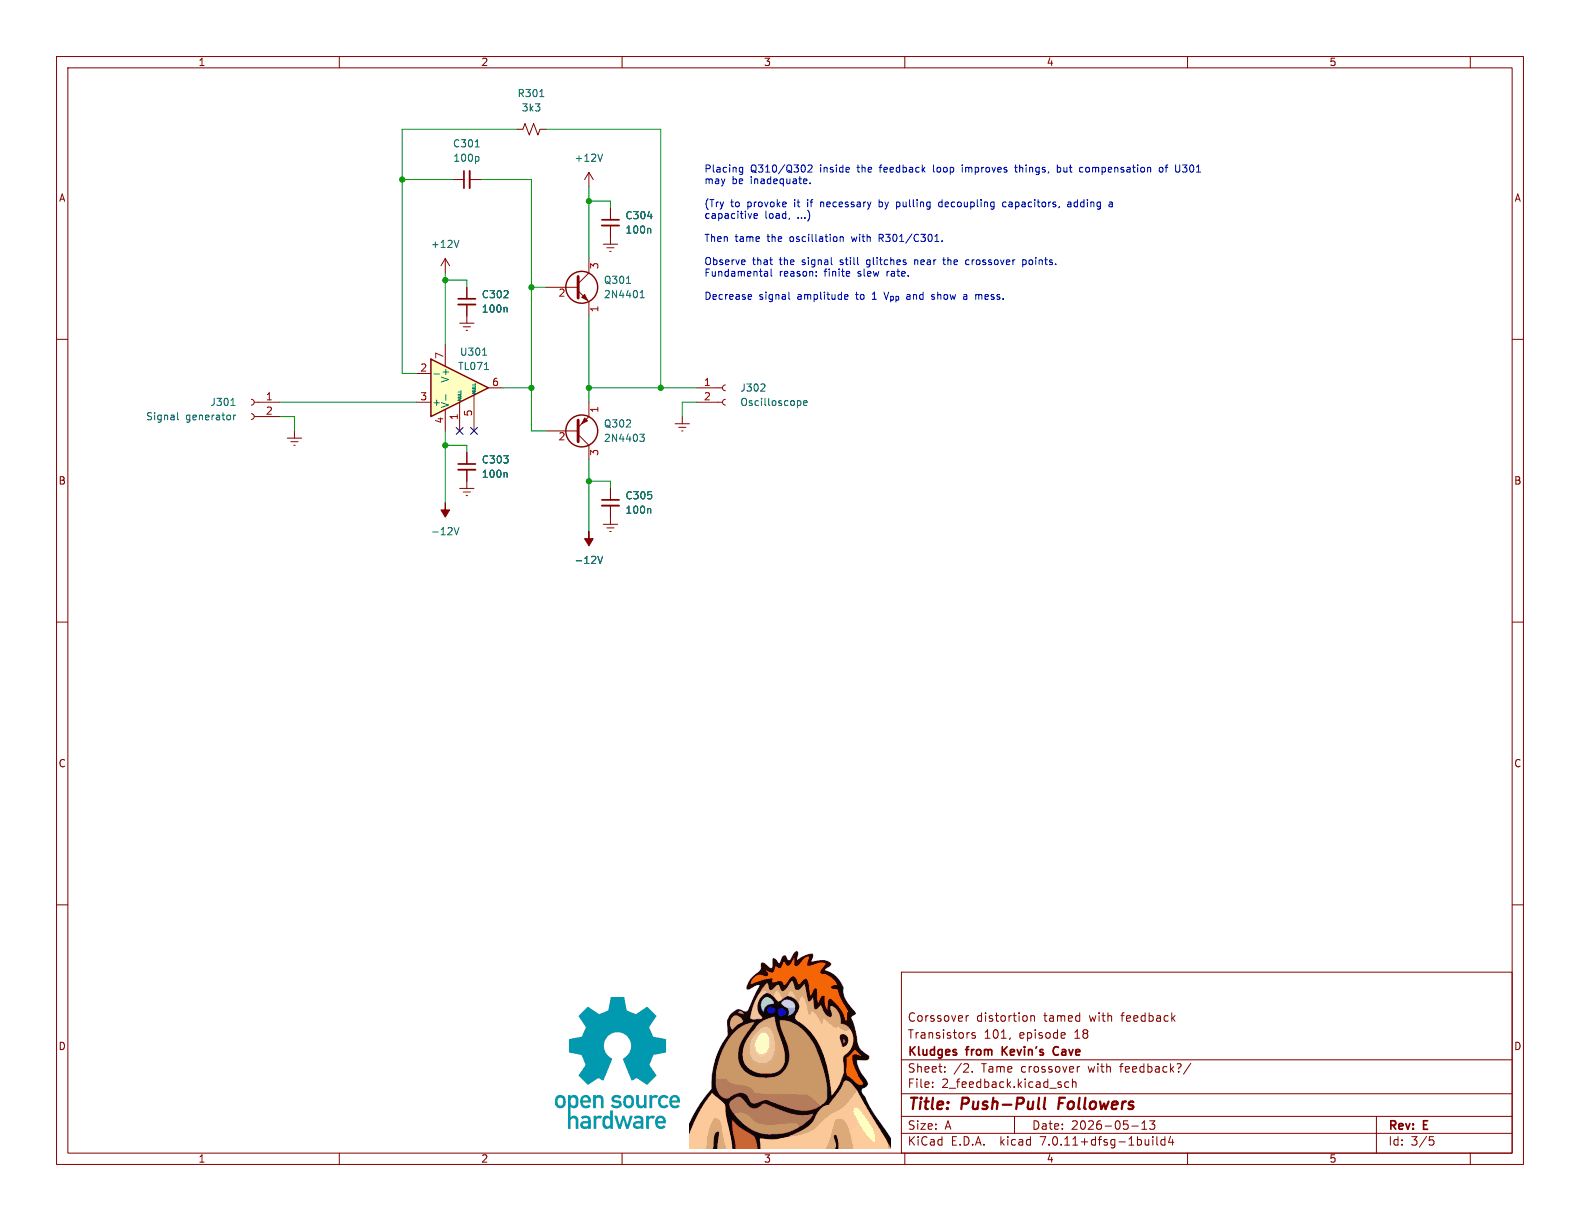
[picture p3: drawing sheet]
(kicad_sch (version 20230121) (generator eeschema)

 (paper "A")

 (title_block
  (title "Push-Pull Followers")
  (date "2026-05-13")
  (rev "E")
  (company "Kludges from Kevin's Cave")
  (comment 1 "Transistors 101, episode 18")
  (comment 2 "Corssover distortion tamed with feedback"))

 (lib_symbols
  (symbol "Connector:Conn_01x02_Socket" (pin_names (offset 1.016) hide) (in_bom yes) (on_board yes)
   (property "Reference" "J" (at 0 2.54 0) (effects (font (size 1.27 1.27))))
   (property "Value" "Conn_01x02_Socket" (at 0 -5.08 0) (effects (font (size 1.27 1.27))))
   (property "Footprint" "" (at 0 0 0) (effects (font (size 1.27 1.27)) hide))
   (property "Datasheet" "~" (at 0 0 0) (effects (font (size 1.27 1.27)) hide))
   (property "ki_locked" "" (at 0 0 0) (effects (font (size 1.27 1.27))))
   (symbol "Conn_01x02_Socket_1_1"
    (arc (start 0 -2.032) (mid -0.5058 -2.54) (end 0 -3.048) (stroke (width 0.1524) (type default)) (fill (type none)))
    (polyline (pts (xy -1.27 -2.54) (xy -0.508 -2.54)) (stroke (width 0.1524) (type default)) (fill (type none)))
    (polyline (pts (xy -1.27 0) (xy -0.508 0)) (stroke (width 0.1524) (type default)) (fill (type none)))
    (arc (start 0 0.508) (mid -0.5058 0) (end 0 -0.508) (stroke (width 0.1524) (type default)) (fill (type none)))
    (pin passive line (at -5.08 0 0) (length 3.81) (name "Pin_1" (effects (font (size 1.27 1.27)))) (number "1" (effects (font (size 1.27 1.27)))))
    (pin passive line (at -5.08 -2.54 0) (length 3.81) (name "Pin_2" (effects (font (size 1.27 1.27)))) (number "2" (effects (font (size 1.27 1.27)))))))
  (symbol "Device:C_Small" (pin_numbers hide) (pin_names (offset 0.254) hide) (in_bom yes) (on_board yes)
   (property "Reference" "C" (at 0.254 1.778 0) (effects (font (size 1.27 1.27)) (justify left)))
   (property "Value" "C_Small" (at 0.254 -2.032 0) (effects (font (size 1.27 1.27)) (justify left)))
   (property "Footprint" "" (at 0 0 0) (effects (font (size 1.27 1.27)) hide))
   (property "Datasheet" "~" (at 0 0 0) (effects (font (size 1.27 1.27)) hide))
   (symbol "C_Small_0_1"
    (polyline (pts (xy -1.524 -0.508) (xy 1.524 -0.508)) (stroke (width 0.3302) (type default)) (fill (type none)))
    (polyline (pts (xy -1.524 0.508) (xy 1.524 0.508)) (stroke (width 0.3048) (type default)) (fill (type none))))
   (symbol "C_Small_1_1"
    (pin passive line (at 0 2.54 270) (length 2.032) (name "~" (effects (font (size 1.27 1.27)))) (number "1" (effects (font (size 1.27 1.27)))))
    (pin passive line (at 0 -2.54 90) (length 2.032) (name "~" (effects (font (size 1.27 1.27)))) (number "2" (effects (font (size 1.27 1.27)))))))
  (symbol "Device:Q_NPN_EBC" (pin_names (offset 0) hide) (in_bom yes) (on_board yes)
   (property "Reference" "Q" (at 5.08 1.27 0) (effects (font (size 1.27 1.27)) (justify left)))
   (property "Value" "Q_NPN_EBC" (at 5.08 -1.27 0) (effects (font (size 1.27 1.27)) (justify left)))
   (property "Footprint" "" (at 5.08 2.54 0) (effects (font (size 1.27 1.27)) hide))
   (property "Datasheet" "~" (at 0 0 0) (effects (font (size 1.27 1.27)) hide))
   (symbol "Q_NPN_EBC_0_1"
    (polyline (pts (xy 0.635 0.635) (xy 2.54 2.54)) (stroke (width 0) (type default)) (fill (type none)))
    (polyline (pts (xy 0.635 -0.635) (xy 2.54 -2.54) (xy 2.54 -2.54)) (stroke (width 0) (type default)) (fill (type none)))
    (polyline (pts (xy 0.635 1.905) (xy 0.635 -1.905) (xy 0.635 -1.905)) (stroke (width 0.508) (type default)) (fill (type none)))
    (polyline (pts (xy 1.27 -1.778) (xy 1.778 -1.27) (xy 2.286 -2.286) (xy 1.27 -1.778) (xy 1.27 -1.778)) (stroke (width 0) (type default)) (fill (type outline)))
    (circle (center 1.27 0) (radius 2.8194) (stroke (width 0.254) (type default)) (fill (type none))))
   (symbol "Q_NPN_EBC_1_1"
    (pin passive line (at 2.54 -5.08 90) (length 2.54) (name "E" (effects (font (size 1.27 1.27)))) (number "1" (effects (font (size 1.27 1.27)))))
    (pin passive line (at -5.08 0 0) (length 5.715) (name "B" (effects (font (size 1.27 1.27)))) (number "2" (effects (font (size 1.27 1.27)))))
    (pin passive line (at 2.54 5.08 270) (length 2.54) (name "C" (effects (font (size 1.27 1.27)))) (number "3" (effects (font (size 1.27 1.27)))))))
  (symbol "Device:Q_PNP_EBC" (pin_names (offset 0) hide) (in_bom yes) (on_board yes)
   (property "Reference" "Q" (at 5.08 1.27 0) (effects (font (size 1.27 1.27)) (justify left)))
   (property "Value" "Q_PNP_EBC" (at 5.08 -1.27 0) (effects (font (size 1.27 1.27)) (justify left)))
   (property "Footprint" "" (at 5.08 2.54 0) (effects (font (size 1.27 1.27)) hide))
   (property "Datasheet" "~" (at 0 0 0) (effects (font (size 1.27 1.27)) hide))
   (symbol "Q_PNP_EBC_0_1"
    (polyline (pts (xy 0.635 0.635) (xy 2.54 2.54)) (stroke (width 0) (type default)) (fill (type none)))
    (polyline (pts (xy 0.635 -0.635) (xy 2.54 -2.54) (xy 2.54 -2.54)) (stroke (width 0) (type default)) (fill (type none)))
    (polyline (pts (xy 0.635 1.905) (xy 0.635 -1.905) (xy 0.635 -1.905)) (stroke (width 0.508) (type default)) (fill (type none)))
    (polyline (pts (xy 2.286 -1.778) (xy 1.778 -2.286) (xy 1.27 -1.27) (xy 2.286 -1.778) (xy 2.286 -1.778)) (stroke (width 0) (type default)) (fill (type outline)))
    (circle (center 1.27 0) (radius 2.8194) (stroke (width 0.254) (type default)) (fill (type none))))
   (symbol "Q_PNP_EBC_1_1"
    (pin passive line (at 2.54 -5.08 90) (length 2.54) (name "E" (effects (font (size 1.27 1.27)))) (number "1" (effects (font (size 1.27 1.27)))))
    (pin input line (at -5.08 0 0) (length 5.715) (name "B" (effects (font (size 1.27 1.27)))) (number "2" (effects (font (size 1.27 1.27)))))
    (pin passive line (at 2.54 5.08 270) (length 2.54) (name "C" (effects (font (size 1.27 1.27)))) (number "3" (effects (font (size 1.27 1.27)))))))
  (symbol "Device:R_Small_US" (pin_numbers hide) (pin_names (offset 0.254) hide) (in_bom yes) (on_board yes)
   (property "Reference" "R" (at 0.762 0.508 0) (effects (font (size 1.27 1.27)) (justify left)))
   (property "Value" "R_Small_US" (at 0.762 -1.016 0) (effects (font (size 1.27 1.27)) (justify left)))
   (property "Footprint" "" (at 0 0 0) (effects (font (size 1.27 1.27)) hide))
   (property "Datasheet" "~" (at 0 0 0) (effects (font (size 1.27 1.27)) hide))
   (symbol "R_Small_US_1_1"
    (polyline (pts (xy 0 0) (xy 1.016 -0.381) (xy 0 -0.762) (xy -1.016 -1.143) (xy 0 -1.524)) (stroke (width 0) (type default)) (fill (type none)))
    (polyline (pts (xy 0 1.524) (xy 1.016 1.143) (xy 0 0.762) (xy -1.016 0.381) (xy 0 0)) (stroke (width 0) (type default)) (fill (type none)))
    (pin passive line (at 0 2.54 270) (length 1.016) (name "~" (effects (font (size 1.27 1.27)))) (number "1" (effects (font (size 1.27 1.27)))))
    (pin passive line (at 0 -2.54 90) (length 1.016) (name "~" (effects (font (size 1.27 1.27)))) (number "2" (effects (font (size 1.27 1.27)))))))
  (symbol "Kevin-Linear:TL071_MinusUp" (pin_names (offset 0.127)) (in_bom yes) (on_board yes)
   (property "Reference" "U" (at 0 6.35 0) (effects (font (size 1.27 1.27)) (justify left)))
   (property "Value" "TL071" (at 0 3.81 0) (effects (font (size 1.27 1.27)) (justify left)))
   (property "Footprint" "" (at 1.27 1.27 0) (effects (font (size 1.27 1.27)) hide))
   (property "Datasheet" "http://www.ti.com/lit/ds/symlink/tl081.pdf" (at 3.81 3.81 0) (effects (font (size 1.27 1.27)) hide))
   (symbol "TL071_MinusUp_0_1"
    (polyline (pts (xy -5.08 5.08) (xy 5.08 0) (xy -5.08 -5.08) (xy -5.08 5.08)) (stroke (width 0.254) (type default)) (fill (type background))))
   (symbol "TL071_MinusUp_1_1"
    (pin input line (at 0 -7.62 90) (length 5.08) (name "NULL" (effects (font (size 0.508 0.508)))) (number "1" (effects (font (size 1.27 1.27)))))
    (pin input line (at -7.62 2.54 0) (length 2.54) (name "-" (effects (font (size 1.27 1.27)))) (number "2" (effects (font (size 1.27 1.27)))))
    (pin input line (at -7.62 -2.54 0) (length 2.54) (name "+" (effects (font (size 1.27 1.27)))) (number "3" (effects (font (size 1.27 1.27)))))
    (pin power_in line (at -2.54 -7.62 90) (length 3.81) (name "V-" (effects (font (size 1.27 1.27)))) (number "4" (effects (font (size 1.27 1.27)))))
    (pin input line (at 2.54 -7.62 90) (length 6.35) (name "NULL" (effects (font (size 0.508 0.508)))) (number "5" (effects (font (size 1.27 1.27)))))
    (pin output line (at 7.62 0 180) (length 2.54) (name "~" (effects (font (size 1.27 1.27)))) (number "6" (effects (font (size 1.27 1.27)))))
    (pin power_in line (at -2.54 7.62 270) (length 3.81) (name "V+" (effects (font (size 1.27 1.27)))) (number "7" (effects (font (size 1.27 1.27)))))
    (pin no_connect line (at 0 2.54 270) (length 2.54) hide (name "NC" (effects (font (size 1.27 1.27)))) (number "8" (effects (font (size 1.27 1.27)))))))
  (symbol "power:+12V" (power) (pin_names (offset 0)) (in_bom yes) (on_board yes)
   (property "Reference" "#PWR" (at 0 -3.81 0) (effects (font (size 1.27 1.27)) hide))
   (property "Value" "+12V" (at 0 3.556 0) (effects (font (size 1.27 1.27))))
   (property "Footprint" "" (at 0 0 0) (effects (font (size 1.27 1.27)) hide))
   (property "Datasheet" "" (at 0 0 0) (effects (font (size 1.27 1.27)) hide))
   (symbol "+12V_0_1"
    (polyline (pts (xy -0.762 1.27) (xy 0 2.54)) (stroke (width 0) (type default)) (fill (type none)))
    (polyline (pts (xy 0 0) (xy 0 2.54)) (stroke (width 0) (type default)) (fill (type none)))
    (polyline (pts (xy 0 2.54) (xy 0.762 1.27)) (stroke (width 0) (type default)) (fill (type none))))
   (symbol "+12V_1_1"
    (pin power_in line (at 0 0 90) (length 0) hide (name "+12V" (effects (font (size 1.27 1.27)))) (number "1" (effects (font (size 1.27 1.27)))))))
  (symbol "power:-12V" (power) (pin_names (offset 0)) (in_bom yes) (on_board yes)
   (property "Reference" "#PWR" (at 0 2.54 0) (effects (font (size 1.27 1.27)) hide))
   (property "Value" "-12V" (at 0 3.81 0) (effects (font (size 1.27 1.27))))
   (property "Footprint" "" (at 0 0 0) (effects (font (size 1.27 1.27)) hide))
   (property "Datasheet" "" (at 0 0 0) (effects (font (size 1.27 1.27)) hide))
   (symbol "-12V_0_0"
    (pin power_in line (at 0 0 90) (length 0) hide (name "-12V" (effects (font (size 1.27 1.27)))) (number "1" (effects (font (size 1.27 1.27))))))
   (symbol "-12V_0_1"
    (polyline (pts (xy 0 0) (xy 0 1.27) (xy 0.762 1.27) (xy 0 2.54) (xy -0.762 1.27) (xy 0 1.27)) (stroke (width 0) (type default)) (fill (type outline)))))
  (symbol "power:Earth" (power) (pin_names (offset 0)) (in_bom yes) (on_board yes)
   (property "Reference" "#PWR" (at 0 -6.35 0) (effects (font (size 1.27 1.27)) hide))
   (property "Value" "Earth" (at 0 -3.81 0) (effects (font (size 1.27 1.27)) hide))
   (property "Footprint" "" (at 0 0 0) (effects (font (size 1.27 1.27)) hide))
   (property "Datasheet" "~" (at 0 0 0) (effects (font (size 1.27 1.27)) hide))
   (symbol "Earth_0_1"
    (polyline (pts (xy -0.635 -1.905) (xy 0.635 -1.905)) (stroke (width 0) (type default)) (fill (type none)))
    (polyline (pts (xy -0.127 -2.54) (xy 0.127 -2.54)) (stroke (width 0) (type default)) (fill (type none)))
    (polyline (pts (xy 0 -1.27) (xy 0 0)) (stroke (width 0) (type default)) (fill (type none)))
    (polyline (pts (xy 1.27 -1.27) (xy -1.27 -1.27)) (stroke (width 0) (type default)) (fill (type none))))
   (symbol "Earth_1_1"
    (pin power_in line (at 0 0 270) (length 0) hide (name "Earth" (effects (font (size 1.27 1.27)))) (number "1" (effects (font (size 1.27 1.27))))))))

 (junction (at 116.84 68.58) (diameter 0) (color 0 0 0 0))
 (junction (at 78.74 78.74) (diameter 0) (color 0 0 0 0))
 (junction (at 93.98 50.8) (diameter 0) (color 0 0 0 0))
 (junction (at 104.14 85.09) (diameter 0) (color 0 0 0 0))
 (junction (at 104.14 68.58) (diameter 0) (color 0 0 0 0))
 (junction (at 78.74 49.53) (diameter 0) (color 0 0 0 0))
 (junction (at 71.12 31.75) (diameter 0) (color 0 0 0 0))
 (junction (at 93.98 68.58) (diameter 0) (color 0 0 0 0))
 (junction (at 104.14 35.56) (diameter 0) (color 0 0 0 0))

 (no_connect (at 83.82 76.2))
 (no_connect (at 81.28 76.2))

 (wire (pts (xy 104.14 55.88) (xy 104.14 68.58)) (stroke (width 0) (type default)))
 (wire (pts (xy 93.98 50.8) (xy 96.52 50.8)) (stroke (width 0) (type default)))
 (wire (pts (xy 82.55 80.01) (xy 82.55 78.74)) (stroke (width 0) (type default)))
 (wire (pts (xy 116.84 68.58) (xy 123.19 68.58)) (stroke (width 0) (type default)))
 (wire (pts (xy 93.98 50.8) (xy 93.98 68.58)) (stroke (width 0) (type default)))
 (wire (pts (xy 107.95 86.36) (xy 107.95 85.09)) (stroke (width 0) (type default)))
 (wire (pts (xy 73.66 66.04) (xy 71.12 66.04)) (stroke (width 0) (type default)))
 (wire (pts (xy 82.55 78.74) (xy 78.74 78.74)) (stroke (width 0) (type default)))
 (wire (pts (xy 82.55 49.53) (xy 78.74 49.53)) (stroke (width 0) (type default)))
 (wire (pts (xy 71.12 66.04) (xy 71.12 31.75)) (stroke (width 0) (type default)))
 (wire (pts (xy 93.98 68.58) (xy 93.98 76.2)) (stroke (width 0) (type default)))
 (wire (pts (xy 104.14 68.58) (xy 116.84 68.58)) (stroke (width 0) (type default)))
 (wire (pts (xy 107.95 85.09) (xy 104.14 85.09)) (stroke (width 0) (type default)))
 (wire (pts (xy 71.12 31.75) (xy 80.01 31.75)) (stroke (width 0) (type default)))
 (wire (pts (xy 104.14 33.02) (xy 104.14 35.56)) (stroke (width 0) (type default)))
 (wire (pts (xy 104.14 85.09) (xy 104.14 93.98)) (stroke (width 0) (type default)))
 (wire (pts (xy 85.09 31.75) (xy 93.98 31.75)) (stroke (width 0) (type default)))
 (wire (pts (xy 49.53 73.66) (xy 52.07 73.66)) (stroke (width 0) (type default)))
 (wire (pts (xy 104.14 68.58) (xy 104.14 71.12)) (stroke (width 0) (type default)))
 (wire (pts (xy 107.95 36.83) (xy 107.95 35.56)) (stroke (width 0) (type default)))
 (wire (pts (xy 71.12 31.75) (xy 71.12 22.86)) (stroke (width 0) (type default)))
 (wire (pts (xy 78.74 76.2) (xy 78.74 78.74)) (stroke (width 0) (type default)))
 (wire (pts (xy 104.14 35.56) (xy 104.14 45.72)) (stroke (width 0) (type default)))
 (wire (pts (xy 120.65 71.12) (xy 120.65 73.66)) (stroke (width 0) (type default)))
 (wire (pts (xy 78.74 78.74) (xy 78.74 88.9)) (stroke (width 0) (type default)))
 (wire (pts (xy 71.12 22.86) (xy 91.44 22.86)) (stroke (width 0) (type default)))
 (wire (pts (xy 49.53 71.12) (xy 73.66 71.12)) (stroke (width 0) (type default)))
 (wire (pts (xy 116.84 22.86) (xy 116.84 68.58)) (stroke (width 0) (type default)))
 (wire (pts (xy 82.55 50.8) (xy 82.55 49.53)) (stroke (width 0) (type default)))
 (wire (pts (xy 78.74 48.26) (xy 78.74 49.53)) (stroke (width 0) (type default)))
 (wire (pts (xy 78.74 49.53) (xy 78.74 60.96)) (stroke (width 0) (type default)))
 (wire (pts (xy 96.52 76.2) (xy 93.98 76.2)) (stroke (width 0) (type default)))
 (wire (pts (xy 104.14 81.28) (xy 104.14 85.09)) (stroke (width 0) (type default)))
 (wire (pts (xy 88.9 68.58) (xy 93.98 68.58)) (stroke (width 0) (type default)))
 (wire (pts (xy 93.98 31.75) (xy 93.98 50.8)) (stroke (width 0) (type default)))
 (wire (pts (xy 123.19 71.12) (xy 120.65 71.12)) (stroke (width 0) (type default)))
 (wire (pts (xy 107.95 35.56) (xy 104.14 35.56)) (stroke (width 0) (type default)))
 (wire (pts (xy 116.84 22.86) (xy 96.52 22.86)) (stroke (width 0) (type default)))
 (wire (pts (xy 52.07 73.66) (xy 52.07 76.2)) (stroke (width 0) (type default)))

 (text "Placing Q310/Q302 inside the feedback loop improves things, but compensation of U301\nmay be inadequate.\n\n(Try to provoke it if necessary by pulling decoupling capacitors, adding a\ncapacitive load, ...)\n\nThen tame the oscillation with R301/C301.\n\nObserve that the signal still glitches near the crossover points.\nFundamental reason: finite slew rate.\n\nDecrease signal amplitude to 1 V_{pp} and show a mess." (at 124.46 53.34 0) (effects (font (size 1.27 1.27)) (justify left bottom)))

 (symbol (lib_id "power:-12V") (at 104.14 93.98 0) (mirror x) (unit 1) (in_bom yes) (on_board yes) (dnp no) (fields_autoplaced)
  (property "Reference" "#PWR0307" (at 104.14 96.52 0) (effects (font (size 1.27 1.27)) hide))
  (property "Value" "-12V" (at 104.14 99.06 0) (effects (font (size 1.27 1.27))))
  (property "Footprint" "" (at 104.14 93.98 0) (effects (font (size 1.27 1.27)) hide))
  (property "Datasheet" "" (at 104.14 93.98 0) (effects (font (size 1.27 1.27)) hide)) (pin "1"))

 (symbol (lib_id "Device:R_Small_US") (at 93.98 22.86 90) (unit 1) (in_bom yes) (on_board yes) (dnp no) (fields_autoplaced)
  (property "Reference" "R301" (at 93.98 16.51 90) (effects (font (size 1.27 1.27))))
  (property "Value" "3k3" (at 93.98 19.05 90) (effects (font (size 1.27 1.27))))
  (property "Footprint" "" (at 93.98 22.86 0) (effects (font (size 1.27 1.27)) hide))
  (property "Datasheet" "~" (at 93.98 22.86 0) (effects (font (size 1.27 1.27)) hide)) (pin "2") (pin "1"))

 (symbol (lib_id "Device:C_Small") (at 107.95 39.37 0) (unit 1) (in_bom yes) (on_board yes) (dnp no) (fields_autoplaced)
  (property "Reference" "C304" (at 110.49 38.1063 0) (effects (font (size 1.27 1.27)) (justify left)))
  (property "Value" "100n" (at 110.49 40.6463 0) (effects (font (size 1.27 1.27)) (justify left)))
  (property "Footprint" "" (at 107.95 39.37 0) (effects (font (size 1.27 1.27)) hide))
  (property "Datasheet" "~" (at 107.95 39.37 0) (effects (font (size 1.27 1.27)) hide)) (pin "2") (pin "1"))

 (symbol (lib_id "Device:Q_PNP_EBC") (at 101.6 76.2 0) (mirror x) (unit 1) (in_bom yes) (on_board yes) (dnp no) (fields_autoplaced)
  (property "Reference" "Q302" (at 106.68 74.93 0) (effects (font (size 1.27 1.27)) (justify left)))
  (property "Value" "2N4403" (at 106.68 77.47 0) (effects (font (size 1.27 1.27)) (justify left)))
  (property "Footprint" "" (at 106.68 78.74 0) (effects (font (size 1.27 1.27)) hide))
  (property "Datasheet" "~" (at 101.6 76.2 0) (effects (font (size 1.27 1.27)) hide)) (pin "2") (pin "3") (pin "1"))

 (symbol (lib_id "Kevin-Linear:TL071_MinusUp") (at 81.28 68.58 0) (unit 1) (in_bom yes) (on_board yes) (dnp no)
  (property "Reference" "U301" (at 83.82 62.23 0) (effects (font (size 1.27 1.27))))
  (property "Value" "TL071" (at 83.82 64.77 0) (effects (font (size 1.27 1.27))))
  (property "Footprint" "" (at 82.55 67.31 0) (effects (font (size 1.27 1.27)) hide))
  (property "Datasheet" "http://www.ti.com/lit/ds/symlink/tl081.pdf" (at 85.09 64.77 0) (effects (font (size 1.27 1.27)) hide)) (pin "2") (pin "1") (pin "3") (pin "5") (pin "4") (pin "6") (pin "7") (pin "8"))

 (symbol (lib_id "power:Earth") (at 52.07 76.2 0) (unit 1) (in_bom yes) (on_board yes) (dnp no) (fields_autoplaced)
  (property "Reference" "#PWR0301" (at 52.07 82.55 0) (effects (font (size 1.27 1.27)) hide))
  (property "Value" "Earth" (at 52.07 80.01 0) (effects (font (size 1.27 1.27)) hide))
  (property "Footprint" "" (at 52.07 76.2 0) (effects (font (size 1.27 1.27)) hide))
  (property "Datasheet" "~" (at 52.07 76.2 0) (effects (font (size 1.27 1.27)) hide)) (pin "1"))

 (symbol (lib_id "Device:Q_NPN_EBC") (at 101.6 50.8 0) (unit 1) (in_bom yes) (on_board yes) (dnp no) (fields_autoplaced)
  (property "Reference" "Q301" (at 106.68 49.53 0) (effects (font (size 1.27 1.27)) (justify left)))
  (property "Value" "2N4401" (at 106.68 52.07 0) (effects (font (size 1.27 1.27)) (justify left)))
  (property "Footprint" "" (at 106.68 48.26 0) (effects (font (size 1.27 1.27)) hide))
  (property "Datasheet" "~" (at 101.6 50.8 0) (effects (font (size 1.27 1.27)) hide)) (pin "2") (pin "3") (pin "1"))

 (symbol (lib_id "power:-12V") (at 78.74 88.9 0) (mirror x) (unit 1) (in_bom yes) (on_board yes) (dnp no) (fields_autoplaced)
  (property "Reference" "#PWR0303" (at 78.74 91.44 0) (effects (font (size 1.27 1.27)) hide))
  (property "Value" "-12V" (at 78.74 93.98 0) (effects (font (size 1.27 1.27))))
  (property "Footprint" "" (at 78.74 88.9 0) (effects (font (size 1.27 1.27)) hide))
  (property "Datasheet" "" (at 78.74 88.9 0) (effects (font (size 1.27 1.27)) hide)) (pin "1"))

 (symbol (lib_id "power:+12V") (at 104.14 33.02 0) (unit 1) (in_bom yes) (on_board yes) (dnp no) (fields_autoplaced)
  (property "Reference" "#PWR0306" (at 104.14 36.83 0) (effects (font (size 1.27 1.27)) hide))
  (property "Value" "+12V" (at 104.14 27.94 0) (effects (font (size 1.27 1.27))))
  (property "Footprint" "" (at 104.14 33.02 0) (effects (font (size 1.27 1.27)) hide))
  (property "Datasheet" "" (at 104.14 33.02 0) (effects (font (size 1.27 1.27)) hide)) (pin "1"))

 (symbol (lib_id "Device:C_Small") (at 82.55 82.55 0) (unit 1) (in_bom yes) (on_board yes) (dnp no) (fields_autoplaced)
  (property "Reference" "C303" (at 85.09 81.2863 0) (effects (font (size 1.27 1.27)) (justify left)))
  (property "Value" "100n" (at 85.09 83.8263 0) (effects (font (size 1.27 1.27)) (justify left)))
  (property "Footprint" "" (at 82.55 82.55 0) (effects (font (size 1.27 1.27)) hide))
  (property "Datasheet" "~" (at 82.55 82.55 0) (effects (font (size 1.27 1.27)) hide)) (pin "2") (pin "1"))

 (symbol (lib_id "Device:C_Small") (at 107.95 88.9 0) (unit 1) (in_bom yes) (on_board yes) (dnp no) (fields_autoplaced)
  (property "Reference" "C305" (at 110.49 87.6363 0) (effects (font (size 1.27 1.27)) (justify left)))
  (property "Value" "100n" (at 110.49 90.1763 0) (effects (font (size 1.27 1.27)) (justify left)))
  (property "Footprint" "" (at 107.95 88.9 0) (effects (font (size 1.27 1.27)) hide))
  (property "Datasheet" "~" (at 107.95 88.9 0) (effects (font (size 1.27 1.27)) hide)) (pin "2") (pin "1"))

 (symbol (lib_id "Device:C_Small") (at 82.55 53.34 0) (unit 1) (in_bom yes) (on_board yes) (dnp no) (fields_autoplaced)
  (property "Reference" "C302" (at 85.09 52.0763 0) (effects (font (size 1.27 1.27)) (justify left)))
  (property "Value" "100n" (at 85.09 54.6163 0) (effects (font (size 1.27 1.27)) (justify left)))
  (property "Footprint" "" (at 82.55 53.34 0) (effects (font (size 1.27 1.27)) hide))
  (property "Datasheet" "~" (at 82.55 53.34 0) (effects (font (size 1.27 1.27)) hide)) (pin "2") (pin "1"))

 (symbol (lib_id "power:Earth") (at 82.55 55.88 0) (unit 1) (in_bom yes) (on_board yes) (dnp no) (fields_autoplaced)
  (property "Reference" "#PWR0304" (at 82.55 62.23 0) (effects (font (size 1.27 1.27)) hide))
  (property "Value" "Earth" (at 82.55 59.69 0) (effects (font (size 1.27 1.27)) hide))
  (property "Footprint" "" (at 82.55 55.88 0) (effects (font (size 1.27 1.27)) hide))
  (property "Datasheet" "~" (at 82.55 55.88 0) (effects (font (size 1.27 1.27)) hide)) (pin "1"))

 (symbol (lib_id "power:Earth") (at 82.55 85.09 0) (unit 1) (in_bom yes) (on_board yes) (dnp no) (fields_autoplaced)
  (property "Reference" "#PWR0305" (at 82.55 91.44 0) (effects (font (size 1.27 1.27)) hide))
  (property "Value" "Earth" (at 82.55 88.9 0) (effects (font (size 1.27 1.27)) hide))
  (property "Footprint" "" (at 82.55 85.09 0) (effects (font (size 1.27 1.27)) hide))
  (property "Datasheet" "~" (at 82.55 85.09 0) (effects (font (size 1.27 1.27)) hide)) (pin "1"))

 (symbol (lib_id "power:Earth") (at 107.95 91.44 0) (unit 1) (in_bom yes) (on_board yes) (dnp no) (fields_autoplaced)
  (property "Reference" "#PWR0310" (at 107.95 97.79 0) (effects (font (size 1.27 1.27)) hide))
  (property "Value" "Earth" (at 107.95 95.25 0) (effects (font (size 1.27 1.27)) hide))
  (property "Footprint" "" (at 107.95 91.44 0) (effects (font (size 1.27 1.27)) hide))
  (property "Datasheet" "~" (at 107.95 91.44 0) (effects (font (size 1.27 1.27)) hide)) (pin "1"))

 (symbol (lib_id "power:+12V") (at 78.74 48.26 0) (unit 1) (in_bom yes) (on_board yes) (dnp no) (fields_autoplaced)
  (property "Reference" "#PWR0302" (at 78.74 52.07 0) (effects (font (size 1.27 1.27)) hide))
  (property "Value" "+12V" (at 78.74 43.18 0) (effects (font (size 1.27 1.27))))
  (property "Footprint" "" (at 78.74 48.26 0) (effects (font (size 1.27 1.27)) hide))
  (property "Datasheet" "" (at 78.74 48.26 0) (effects (font (size 1.27 1.27)) hide)) (pin "1"))

 (symbol (lib_id "Connector:Conn_01x02_Socket") (at 128.27 68.58 0) (unit 1) (in_bom yes) (on_board yes) (dnp no)
  (property "Reference" "J302" (at 130.81 68.58 0) (effects (font (size 1.27 1.27)) (justify left)))
  (property "Value" "Oscilloscope" (at 130.81 71.12 0) (effects (font (size 1.27 1.27)) (justify left)))
  (property "Footprint" "" (at 128.27 68.58 0) (effects (font (size 1.27 1.27)) hide))
  (property "Datasheet" "~" (at 128.27 68.58 0) (effects (font (size 1.27 1.27)) hide)) (pin "1") (pin "2"))

 (symbol (lib_id "Connector:Conn_01x02_Socket") (at 44.45 71.12 0) (mirror y) (unit 1) (in_bom yes) (on_board yes) (dnp no)
  (property "Reference" "J301" (at 41.91 71.12 0) (effects (font (size 1.27 1.27)) (justify left)))
  (property "Value" "Signal generator" (at 41.91 73.66 0) (effects (font (size 1.27 1.27)) (justify left)))
  (property "Footprint" "" (at 44.45 71.12 0) (effects (font (size 1.27 1.27)) hide))
  (property "Datasheet" "~" (at 44.45 71.12 0) (effects (font (size 1.27 1.27)) hide)) (pin "1") (pin "2"))

 (symbol (lib_id "Device:C_Small") (at 82.55 31.75 90) (unit 1) (in_bom yes) (on_board yes) (dnp no) (fields_autoplaced)
  (property "Reference" "C301" (at 82.5563 25.4 90) (effects (font (size 1.27 1.27))))
  (property "Value" "100p" (at 82.5563 27.94 90) (effects (font (size 1.27 1.27))))
  (property "Footprint" "" (at 82.55 31.75 0) (effects (font (size 1.27 1.27)) hide))
  (property "Datasheet" "~" (at 82.55 31.75 0) (effects (font (size 1.27 1.27)) hide)) (pin "2") (pin "1"))

 (symbol (lib_id "power:Earth") (at 107.95 41.91 0) (unit 1) (in_bom yes) (on_board yes) (dnp no) (fields_autoplaced)
  (property "Reference" "#PWR0309" (at 107.95 48.26 0) (effects (font (size 1.27 1.27)) hide))
  (property "Value" "Earth" (at 107.95 45.72 0) (effects (font (size 1.27 1.27)) hide))
  (property "Footprint" "" (at 107.95 41.91 0) (effects (font (size 1.27 1.27)) hide))
  (property "Datasheet" "~" (at 107.95 41.91 0) (effects (font (size 1.27 1.27)) hide)) (pin "1"))

 (symbol (lib_id "power:Earth") (at 120.65 73.66 0) (unit 1) (in_bom yes) (on_board yes) (dnp no) (fields_autoplaced)
  (property "Reference" "#PWR0308" (at 120.65 80.01 0) (effects (font (size 1.27 1.27)) hide))
  (property "Value" "Earth" (at 120.65 77.47 0) (effects (font (size 1.27 1.27)) hide))
  (property "Footprint" "" (at 120.65 73.66 0) (effects (font (size 1.27 1.27)) hide))
  (property "Datasheet" "~" (at 120.65 73.66 0) (effects (font (size 1.27 1.27)) hide)) (pin "1")))
